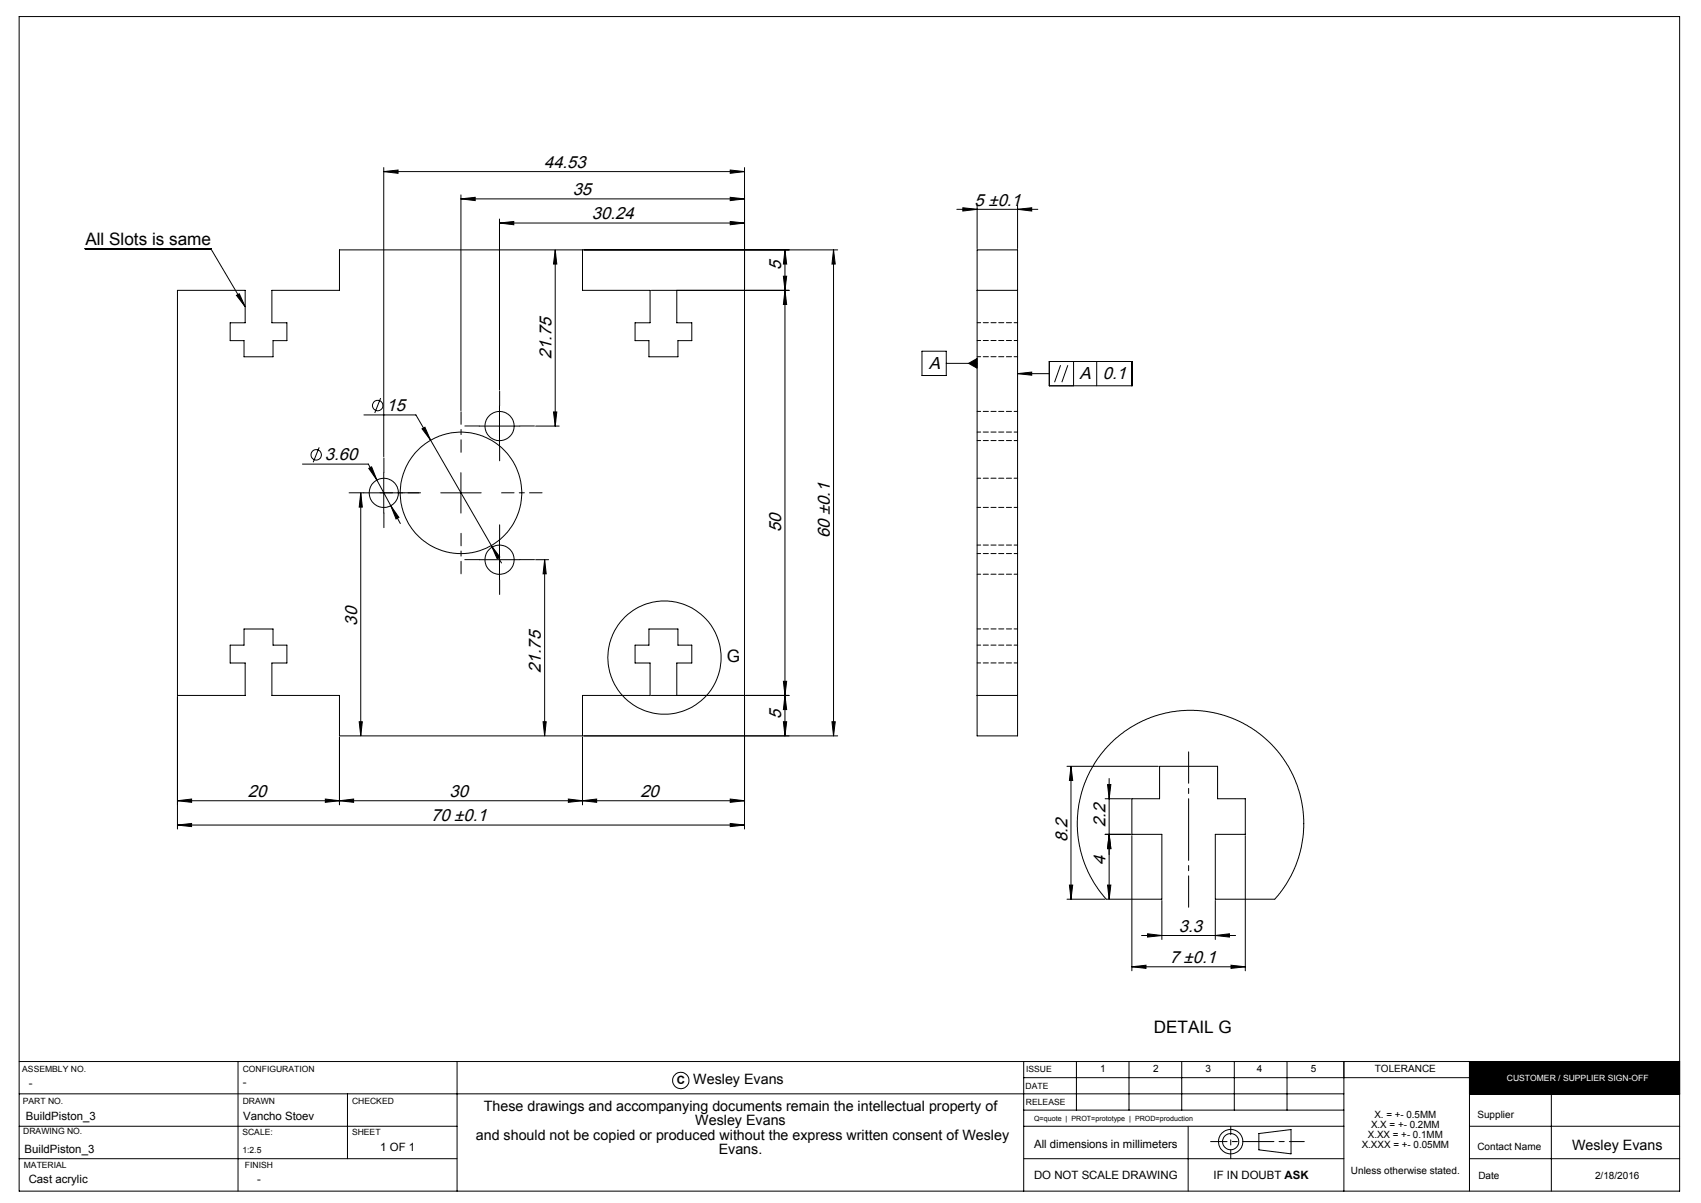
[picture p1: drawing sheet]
<svg xmlns="http://www.w3.org/2000/svg" width="420mm" height="297mm" viewBox="0 0 420 297" stroke-linecap="round" stroke-linejoin="round" font-family="sans-serif">
<g fill="none" stroke="#000" stroke-width=".25">
<path d="M4.7 4.1h410v290h-410zM94.8 42.4l3.5-.4v.8zM94.8 41.4v71.4M94.8 42.4h89M113.8 49.1l3.5-.4v.8zM113.8 48.1v53.3M113.8 49.1h70M123.3 55.1l3.6-.4v.8zM123.3 54.1v42.2M123.3 55.1h60.5M180.3 48.7l3.5 .4-3.5 .4zM180.3 54.7l3.5 .4-3.5 .4z"/>
<path d="M180.3 42l3.5 .4-3.5 .4zM183.8 41.4v30M236.3 51.7h20M237.7 51.3l3.6 .4-3.6 .4zM241.3 50.7v10.7M251.2 51.7l3.5-.4v.8zM251.2 50.7v10.7M21 61.4h31.1l8.4 14.3M58.4 72.9l.7-.4 1.4 3.2zM137.1 61.7l.4 3.5h-.8zM137.1 61.7v43.5M144.1 61.7h62.7"/>
<path d="M160.8 71.7h34M167.1 71.7v8h3.7v4.4h-3.4v4h-7.2v-4h-3.4v-4.4h3.7v-8h-16.7v-10h-60v10h-16.7v8h3.7v4.4h-3.4v4h-7.1v-4h-3.5v-4.4h3.7v-8h-16.7v100h16.7v-8h-3.7v-4.4h3.5v-4h7.1v4h3.4v4.4h-3.7v8h16.7v10h60v-10h16.7v-8h-3.7v-4.4h3.4v-4h7.2v4h3.4v4.4h-3.7v8M183.8 71.7v100M193.4 68.2h.8l-.4 3.5zM193.8 71.7l.4 3.5h-.8zM193.8 61.7l.4 3.5h-.8zM193.8 61.7v120M205.8 61.7l.4 3.5h-.8zM205.8 61.7v120M241.3 61.7h9.9v120h-9.9zM241.3 71.7h9.9M94 98.3l-1.5 3.6"/>
<path d="M227.6 86.7h6v6h-6zM233.6 89.7h7.7M239.1 89.7l2.2-1.2v2.4zM251.2 92.2h7.9M251.2 92.2l3.5-.3v.7zM259.1 89.2h20.4v6h-20.4zM261.9 90.2l-1.5 4.2M263.7 90.2l-1.5 4.2M265.1 89.2v6M270.8 89.2v6M74.7 114.6h16.2l2.2 3.9M78.8 110.5l-1.5 3.6"/>
<path d="M89.9 102.4h12.8l3.6 6.3M91.1 115.6l.7-.4 1.3 3.3zM93.1 118.5l3.4 6.3M94.8 116.7v10M104.2 105.9l.7-.4 1.4 3.2zM106.3 108.7l15 26M113.8 116.7v10M118.4 105.2h9.9M123.3 100.2v10M132.3 105.2h5.8M136.7 101.7h.8l-.4 3.5zM89.1 121.7l.4 3.5h-.8z"/>
<path d="M89.1 121.7v60M89.8 121.7h10M96.5 124.8l2 2.9-.7 .4zM96.5 124.8l2.3 4.5M108.8 121.7h10M118.4 138.2h9.9M121.3 134.7l2.1 2.8-.7 .4zM121.3 134.7l2.5 4.3M123.3 133.2v10M132.3 138.2h3.2M134.5 138.2l.4 3.5h-.8zM134.5 138.2v43.5"/>
<path d="M43.8 172v32.7M88.7 178.2h.8l-.4 3.5zM134.1 178.2h.8l-.4 3.5zM183.8 172v32.7M193.4 178.2h.8l-.4 3.5zM193.4 168.2h.8l-.4 3.5zM193.8 171.7l.4 3.5h-.8zM194.8 171.7h-34M205.4 178.2h.8l-.4 3.5zM241.3 171.7h9.9M43.8 197.7l3.5-.4v.8zM43.8 197.7h140"/>
<path d="M80.3 197.3l3.5 .4-3.5 .4zM83.8 197.7l3.5-.4v.8zM83.8 182v16.7M140.3 197.3l3.5 .4-3.5 .4zM143.8 197.7l3.5-.4v.8zM143.8 182v16.7M180.3 197.3l3.5 .4-3.5 .4zM206.8 181.7h-62.7M263.5 189.2h22.5M264.4 189.2l.5 3.5h-.8zM264.4 189.2v32.8M272.9 197.2h6.3"/>
<path d="M273.5 193.7h.8l-.4 3.5zM273.9 192.2v29.8M274.2 183.5l3.6-3 4.4-2.6 2.7-1.1 2.9-.8 5.3-.6 3.7 .1 3 .5 4.6 1.4 4.7 2.4 2.4 1.7 1.9 1.7 3.3 3.9 1.5 2.3 1.3 2.6 1 2.4 .7 2.6 .5 2.7 .2 2.6-.1 3.7-.5 2.9-1.3 4.7-1.2 2.5-1.3 2.4-2.6 3.4-.2 .1h-14.6v-16h7.4v-8.8h-6.9v-8h-14.3v8h-6.8v8.8h7.4v16h-13.7l-2.9-3.7-1.1-2-1.3-2.9-1.3-4.5-.5-2.7-.1-3.6 .2-2.5 .4-2.7 1.5-4.9 1-2.1 1.8-2.9zM43.8 203.7l3.5-.4v.8zM43.8 203.7h140M180.3 203.3l3.5 .4-3.5 .4zM264.1 218.5h.8l-.5 3.5zM272.9 206h6.3M273.5 218.5h.8l-.4 3.5zM273.9 206l.4 3.5h-.8zM279.5 206.3v33.4M307.5 206.3v33.4"/>
<path d="M263.5 222h9.3M279.5 238.7l3.5-.4v.8zM279.5 238.7h28M281.9 231h23.2M283.4 230.5l3.5 .5-3.5 .3zM286.9 222.3v9.6M300.1 231l3.5-.5v.8zM300.1 222.3v9.6M304 238.3l3.5 .4-3.5 .4zM4.7 262.1h410M4.7 270h327.1M4.7 278.1h108.2"/>
<path d="M58.8 262.1v32M85.8 270v16.1M112.9 262.1v32M252.8 278.1h79M252.8 262.1v32M252.8 274.1h79M252.8 266.1h110M265.8 262.1v12M278.8 262.1v12M291.8 262.1v12M293.4 278.1v16M304.8 262.1v12"/>
<path d="M310.8 279.9l8-1v6l-8-1zM317.8 262.1v12M331.8 262.1v32M362.8 270.1h51.9M362.8 278.1h51.9M362.8 262.1v32M383 270.1v24M4.7 286.1h108.2M252.8 286.1h79M362.8 286.1h51.9"/>
<circle cx="78.1" cy="112.3" r="1.3"/>
<circle cx="93.3" cy="100.1" r="1.29"/>
<circle cx="123.4" cy="105.2" r="3.6"/>
<circle cx="94.8" cy="121.7" r="3.6"/>
<circle cx="113.8" cy="121.7" r="15"/>
<circle cx="123.4" cy="138.2" r="3.6"/>
<circle cx="164.1" cy="162.3" r="14"/>
<circle cx="168.1" cy="266.7" r="2.02"/>
<circle cx="303.9" cy="281.8" r="3"/>
<circle cx="303.9" cy="281.8" r="2"/>
</g>
<path d="M310.9 281.8h-12" fill="none" stroke="#000" stroke-width=".25" stroke-dasharray="15.2 1.3 1.3 1.3" stroke-dashoffset="11.2"/>
<path d="M310.9 281.8h11.1" fill="none" stroke="#000" stroke-width=".25" stroke-dasharray="15.2 1.3 1.3 1.3" stroke-dashoffset="11.6"/>
<path d="M303.9 278v8" fill="none" stroke="#000" stroke-width=".25" stroke-dasharray="15.2 1.3 1.3 1.3" stroke-dashoffset="13.1"/>
<path d="M362.8 262.1h51.9v8.3h-51.9z" fill-rule="evenodd" fill="#000"/>
<path d="M113.8 111.7v-10M103.8 121.7h-10M113.8 131.7v10M123.8 121.7h10" fill="none" stroke="#000" stroke-width=".25" stroke-dasharray="15.2 1.3 1.3 1.3" stroke-dashoffset="12.1"/>
<path d="M94.8 116.7v-3.6M118.4 105.2h-3.6M123.4 100.2v-3.6M123.4 110.2v3.6M128.4 105.2h3.6M89.8 121.7h-3.6M94.8 126.7v3.6M99.8 121.7h3.6M118.4 138.2h-3.6M123.4 133.2v-3.6M128.4 138.2h3.6M123.4 143.2v3.6" fill="none" stroke="#000" stroke-width=".25" stroke-dasharray="15.2 1.3 1.3 1.3"/>
<path d="M293.5 224v-38.4" fill="none" stroke="#000" stroke-width=".25" stroke-dasharray="15.2 1.3 1.3 1.3" stroke-dashoffset="7.5"/>
<g fill="#000">
<path d="M58.4 72.9l.7-.4 1.4 3.2z"/>
<path d="M193.8 71.7l.4 3.5h-.8zM193.4 168.2h.8l-.4 3.5zM193.8 61.7l.4 3.5h-.8zM193.4 68.2h.8l-.4 3.5zM205.8 61.7l.4 3.5h-.8zM205.4 178.2h.8l-.4 3.5zM137.1 61.7l.4 3.5h-.8zM136.7 101.7h.8l-.4 3.5zM134.5 138.2l.4 3.5h-.8zM134.1 178.2h.8l-.4 3.5zM89.1 121.7l.4 3.5h-.8zM88.7 178.2h.8l-.4 3.5zM264.4 189.2l.5 3.5h-.8zM264.1 218.5h.8l-.5 3.5z"/>
<path d="M251.2 92.2l3.5-.3v.7zM239.1 89.7l2.2 1.2v-2.4z"/>
<path d="M80.3 197.3l3.5 .4-3.5 .4zM43.8 197.7l3.5-.4v.8z"/>
<path d="M193.4 178.2h.8l-.4 3.5zM193.8 171.7l.4 3.5h-.8z"/>
<path d="M273.5 193.7h.8l-.4 3.5zM273.9 206l.4 3.5h-.8z"/>
<path d="M43.8 203.7l3.5-.4v.8zM180.3 203.3l3.5 .4-3.5 .4zM83.8 197.7l3.5-.4v.8zM140.3 197.3l3.5 .4-3.5 .4zM143.8 197.7l3.5-.4v.8zM180.3 197.3l3.5 .4-3.5 .4zM113.8 49.1l3.5-.4v.8zM180.3 48.7l3.5 .4-3.5 .4zM123.3 55.1l3.6-.4v.8zM180.3 54.7l3.5 .4-3.5 .4zM94.8 42.4l3.5-.4v.8zM180.3 42l3.5 .4-3.5 .4zM96.5 124.8l1.3 3.3 .7-.4zM91.1 115.6l2 2.9-1.3-3.3zM121.3 134.7l1.4 3.2 .7-.4zM104.2 105.9l2.1 2.8-1.4-3.2zM237.7 51.3l3.6 .4-3.6 .4zM251.2 51.7l3.5-.4v.8z"/>
<path d="M273.9 206l.4 3.5h-.8zM273.5 218.5h.8l-.4 3.5z"/>
<path d="M279.5 238.7l3.5-.4v.8zM304 238.3l3.5 .4-3.5 .4z"/>
<path d="M283.4 230.5l3.5 .5-3.5 .3zM300.1 231l3.5-.5v.8z"/>
</g>
<g fill="none" stroke="#000" stroke-width=".25" stroke-dasharray="1.3 .6" stroke-dashoffset=".4">
<path d="M251.3 79.7h-10M251.3 84.1h-10M251.3 88.1h-10M241.3 108.8h10M251.3 106.7h-10M251.3 101.6h-10M251.3 118.1h-10M241.3 136.7h10M241.3 125.3h10M251.3 134.6h-10M241.3 141.8h10M251.3 159.3h-10"/>
<path d="M251.3 155.3h-10M251.3 163.7h-10"/>
</g>
<g font-size="4.3">
<text x="134.3" y="41.4">44.53</text>
<text x="141.4" y="48.2">35</text>
<text x="240.6" y="50.7">5 ±0.1</text>
<text x="146.1" y="54.1">30.24</text>
<text x="192.9" y="66.7" transform="rotate(-90 192.9 66.7)">5</text>
<text x="136.2" y="88.7" transform="rotate(-90 136.2 88.7)">21.75</text>
<text x="229.3" y="91.1">A</text>
<text x="266.6" y="93.6">A</text>
<text x="272.3" y="93.6">0.1</text>
<text x="95.4" y="101.5">15</text>
<text x="80.2" y="113.6">3.60</text>
<text x="192.9" y="131.5" transform="rotate(-90 192.9 131.5)">50</text>
<text x="204.9" y="132.9" transform="rotate(-90 204.9 132.9)">60 ±0.1</text>
<text x="88.2" y="154.5" transform="rotate(-90 88.2 154.5)">30</text>
<text x="133.6" y="166.1" transform="rotate(-90 133.6 166.1)">21.75</text>
<text x="192.9" y="177.6" transform="rotate(-90 192.9 177.6)">5</text>
<text x="61.2" y="196.7">20</text>
<text x="111" y="196.7">30</text>
<text x="158.1" y="196.7">20</text>
<text x="106.4" y="202.7">70 ±0.1</text>
<text x="263.5" y="207.9" transform="rotate(-90 263.5 207.9)">8.2</text>
<text x="273" y="204.1" transform="rotate(-90 273 204.1)">2.2</text>
<text x="273" y="213.6" transform="rotate(-90 273 213.6)">4</text>
<text x="291.1" y="230">3.3</text>
<text x="288.8" y="237.7">7 ±0.1</text>
</g>
<g font-size="4.2">
<text x="21.1" y="60.6">All Slots is same</text>
<text x="179.4" y="163.5">G</text>
<text x="284.9" y="255">DETAIL G</text>
</g>
<g font-size="3.5">
<text x="171.2" y="267.7">Wesley Evans</text>
<text x="119.4" y="274.3">These drawings and accompanying documents remain the intellectual property of</text>
<text x="117.5" y="281.4">and should not be copied or produced without the express written consent of Wesley</text>
<text x="171.7" y="277.9">Wesley Evans</text>
<text x="177.5" y="284.9">Evans.</text>
<text x="388.2" y="283.9">Wesley Evans</text>
</g>
<g font-size="2.8">
<text x="7.1" y="268.3">-</text>
<text x="60" y="268.1">-</text>
<text x="167.1" y="267.6">C</text>
<text x="6.4" y="276.5">BuildPiston_3</text>
<text x="60" y="276.5">Vancho Stoev</text>
<text x="6.1" y="284.5">BuildPiston_3</text>
<text x="93.9" y="284.1">1 OF 1</text>
<text x="255.3" y="283.4">All dimensions in millimeters</text>
<text x="7.1" y="292.2">Cast acrylic</text>
<text x="63.5" y="292.2">-</text>
<text x="255.3" y="291.1">DO NOT SCALE DRAWING</text>
<text x="299.6" y="291.1">IF IN DOUBT ASK</text>
</g>
<g font-size="2.5">
<text x="271.6" y="264.8">1</text>
<text x="284.7" y="264.8">2</text>
<text x="297.6" y="264.8">3</text>
<text x="310.3" y="264.8">4</text>
<text x="323.7" y="264.8">5</text>
<text x="339.5" y="264.8">TOLERANCE</text>
<text x="339.4" y="276">X. = +- 0.5MM</text>
<text x="364.8" y="276">Supplier</text>
<text x="337.7" y="280.9">X.XX = +- 0.1MM</text>
<text x="338.5" y="278.4">X.X = +- 0.2MM</text>
<text x="336.2" y="283.4">X.XXX = +- 0.05MM</text>
<text x="364.8" y="283.9">Contact Name</text>
<text x="333.6" y="290">Unless otherwise stated.</text>
<text x="365" y="291.1">Date</text>
<text x="393.8" y="291.1">2/18/2016</text>
</g>
<g font-size="2.1">
<text x="5.5" y="264.6">ASSEMBLY NO.</text>
<text x="59.9" y="264.6">CONFIGURATION</text>
<text x="253.3" y="268.8">DATE</text>
<text x="253.4" y="264.8">ISSUE</text>
<text x="5.6" y="272.5">PART NO.</text>
<text x="59.9" y="272.6">DRAWN</text>
<text x="86.9" y="272.6">CHECKED</text>
<text x="253.3" y="272.8">RELEASE</text>
<text x="5.7" y="280.1">DRAWING NO.</text>
<text x="59.9" y="280.3">SCALE:</text>
<text x="86.9" y="280.3">SHEET</text>
<text x="59.9" y="284.5">1:2.5</text>
<text x="5.9" y="288.5">MATERIAL</text>
<text x="60.5" y="288.5">FINISH</text>
</g>
<text font-size="2.1" fill="#fff" x="372.1" y="266.9">CUSTOMER / SUPPLIER SIGN-OFF</text>
<text font-size="1.8" x="255.3" y="276.6">Q=quote | PROT=prototype | PROD=production</text>
</svg>
